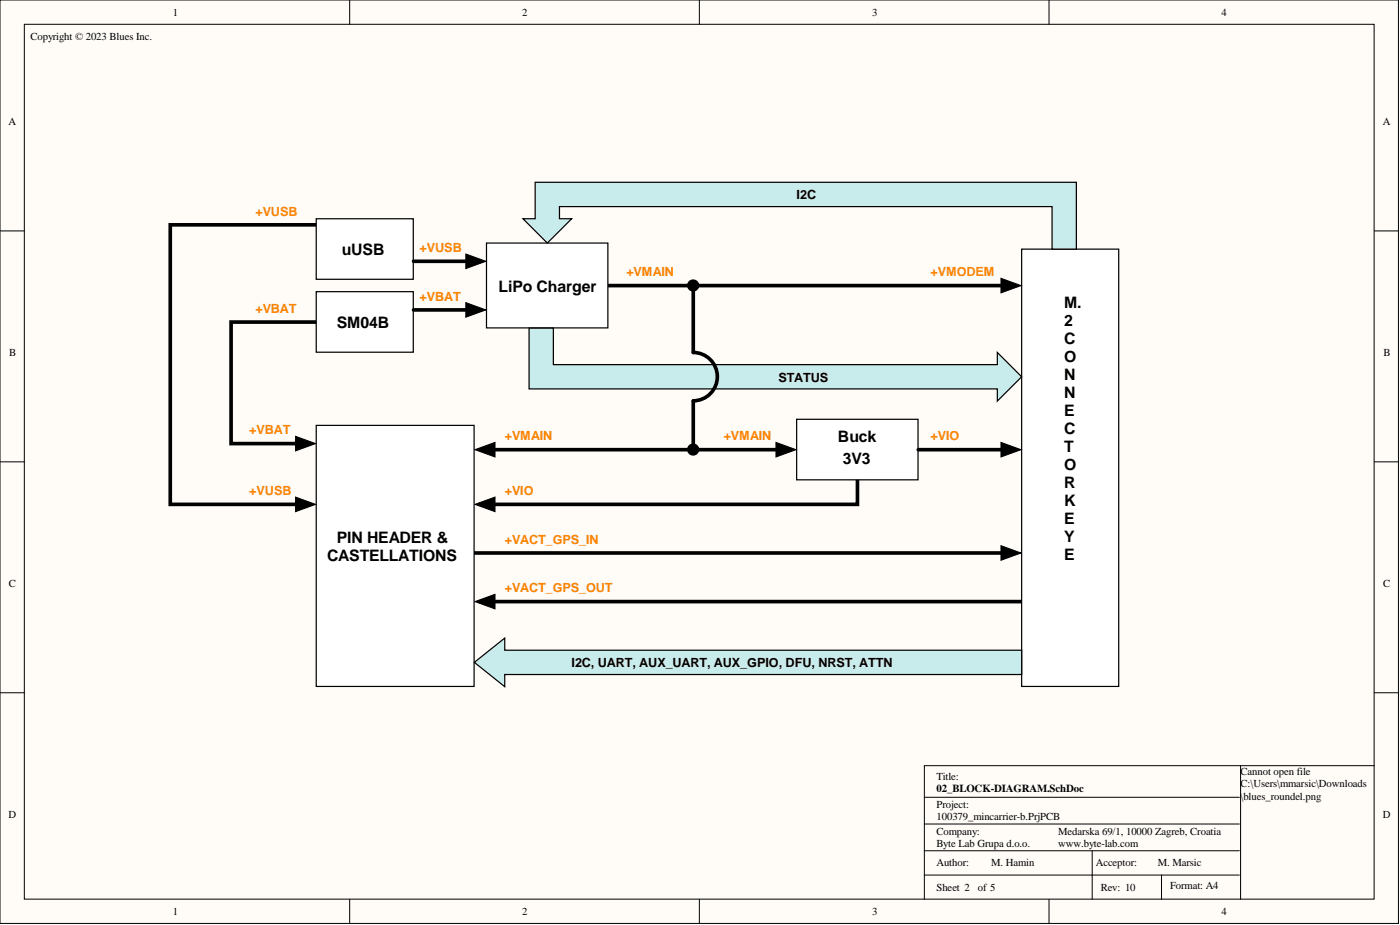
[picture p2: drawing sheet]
<svg xmlns="http://www.w3.org/2000/svg" width="292mm" height="193mm" viewBox="0 0 292 193" stroke-linecap="round" stroke-linejoin="round" font-family="sans-serif">
<g fill="#fffcf8" stroke="#000" stroke-width=".21">
<path d="M0 0h291.8v192.6h-291.8z"/>
<path d="M5.1 5.1h281.6v182.5h-281.6z"/>
</g>
<g fill="none" stroke="#000" stroke-width=".21">
<path d="M73 0v5.1M145.9 0v5.1M218.9 0v5.1M0 48.2h5.1M286.8 48.2h5M0 96.3h5.1M61.7 91l4.2 1.5-4.2 1.6zM286.8 96.3h5M61.7 103.7l4.2 1.5-4.2 1.5zM99.1 105.2l4.2-1.5v3zM208.8 113.8l4.2 1.6-4.2 1.5zM99.1 125.5l4.2-1.5v3z"/>
<path d="M0 144.5h5.1M258.8 159.7v27.9M286.8 159.7h-93.9v27.9M286.8 144.5h5M192.9 166.3h65.7M192.9 171.9h65.7M192.9 177.5h65.7M227.9 177.5v10.1M73 187.6v5.1M145.9 187.6v5.1M192.9 182.6h65.7M218.9 187.6v5.1"/>
<path d="M242.3 182.6v5"/>
</g>
<path d="M66 46.9h-30.5v58.3h29.2M66 67.2h-17.8v25.3h16.5M99 115.4h112.9M178.9 100.1v5.1h-78.7M100.2 125.5h113" fill="none" stroke="#000" stroke-width=".76"/>
<path d="M61.7 91l4.2 1.5-4.2 1.6zM61.7 103.7l4.2 1.5-4.2 1.5zM99.1 105.2l4.2-1.5v3zM208.8 113.8l4.2 1.6-4.2 1.5zM99.1 125.5l4.2-1.5v3z" fill="#000"/>
<g fill="#fff" stroke="#000" stroke-width=".25">
<path d="M166.2 87.5h25.3v12.6h-25.3z"/>
<path d="M213.2 52h20.2v91.2h-20.2z"/>
<path d="M66 45.6h20.2v12.7h-20.2z"/>
<path d="M66 60.8h20.2v12.7h-20.2z"/>
</g>
<path d="M126.9 59.6h85" fill="none" stroke="#000" stroke-width=".76"/>
<path d="M208.8 58.1l4.2 1.5-4.2 1.5z" fill="#000"/>
<path d="M208.8 58.1l4.2 1.5-4.2 1.5z" fill="none" stroke="#000" stroke-width=".21"/>
<path d="M101.5 50.7h25.3v17.7h-25.3z" fill="#fff" stroke="#000" stroke-width=".25"/>
<path d="M86.3 54.5h13.9M86.3 64.7h13.9M144.6 93.8h20.3" fill="none" stroke="#000" stroke-width=".76"/>
<path d="M97.2 53l4.2 1.5-4.2 1.5zM97.2 63.1l4.2 1.6-4.2 1.5zM161.9 92.3l4.2 1.5-4.2 1.5z" fill="#000"/>
<path d="M97.2 53l4.2 1.5-4.2 1.5zM97.2 63.1l4.2 1.6-4.2 1.5zM161.9 92.3l4.2 1.5-4.2 1.5z" fill="none" stroke="#000" stroke-width=".21"/>
<circle cx="144.6" cy="59.6" r=".63" fill="none" stroke="#000" stroke-width="1.3"/>
<path d="M66 88.7h32.9v54.5h-32.9z" fill="#fff" stroke="#000" stroke-width=".25"/>
<path d="M144.6 83.7v10.1h-44.4M191.6 93.8h20.3" fill="none" stroke="#000" stroke-width=".76"/>
<path d="M99.1 93.8l4.2-1.5v3zM208.8 92.3l4.2 1.5-4.2 1.5z" fill="#000"/>
<path d="M99.1 93.8l4.2-1.5v3zM208.8 92.3l4.2 1.5-4.2 1.5z" fill="none" stroke="#000" stroke-width=".21"/>
<circle cx="144.6" cy="93.8" r=".63" fill="none" stroke="#000" stroke-width="1.3"/>
<path d="M99 138.2l6.3-5.1v2.5h107.9v5.1h-107.9v2.6z" fill-rule="evenodd" fill="#c8ebeb"/>
<path d="M99 138.2l6.3-5.1v2.5h107.9v5.1h-107.9v2.6z" fill="none" stroke="#000" stroke-width=".25"/>
<path d="M111.7 38h112.9v14h-5.1v-8.9h-102.8v2.5h2.6l-5.1 5.1-5.1-5.1h2.6z" fill-rule="evenodd" fill="#c8ebeb"/>
<path d="M111.7 38h112.9v14h-5.1v-8.9h-102.8v2.5h2.6l-5.1 5.1-5.1-5.1h2.6z" fill="none" stroke="#000" stroke-width=".25"/>
<path d="M110.4 68.5h5.1v7.6h92.6v-2.6l5.1 5.1-5.1 5.1v-2.6h-97.7z" fill-rule="evenodd" fill="#c8ebeb"/>
<path d="M110.4 68.5h5.1v7.6h92.6v-2.6l5.1 5.1-5.1 5.1v-2.6h-97.7z" fill="none" stroke="#000" stroke-width=".25"/>
<path d="M144.6 59.6v13.9a5 5 0 0 1 5.1 5.1 5 5 0 0 1-5.1 5" fill="none" stroke="#000" stroke-width=".76"/>
<g font-size="3.3">
<text x="71.3" y="53.2">uUSB</text>
<text x="104" y="60.8">LiPo Charger</text>
<text x="222" y="64.3">M.</text>
<text x="70.3" y="68.4">SM04B</text>
<text x="222" y="68.1">2</text>
<text x="222" y="71.8">C</text>
<text x="222" y="75.6">O</text>
<text x="222" y="79.3">N</text>
<text x="222" y="83.1">N</text>
<text x="222" y="86.9">E</text>
<text x="174.8" y="92.3">Buck</text>
<text x="222" y="90.6">C</text>
<text x="222" y="94.4">T</text>
<text x="175.9" y="96.8">3V3</text>
<text x="222" y="98.1">O</text>
<text x="222" y="101.9">R</text>
<text x="222" y="105.6">K</text>
<text x="70.3" y="113.3">PIN HEADER &amp;</text>
<text x="222" y="109.4">E</text>
<text x="222" y="113.1">Y</text>
<text x="68.3" y="117">CASTELLATIONS</text>
<text x="222" y="116.9">E</text>
</g>
<g font-size="2.6">
<text x="166.2" y="41.4">I2C</text>
<text x="162.4" y="79.7">STATUS</text>
<text x="119.3" y="139">I2C, UART, AUX_UART, AUX_GPIO, DFU, NRST, ATTN</text>
</g>
<g font-size="2.6" fill="#fd8300">
<text x="53.3" y="45">+VUSB</text>
<text x="87.5" y="52.6">+VUSB</text>
<text x="130.7" y="57.7">+VMAIN</text>
<text x="194.1" y="57.7">+VMODEM</text>
<text x="53.3" y="65.3">+VBAT</text>
<text x="87.5" y="62.7">+VBAT</text>
<text x="52" y="90.6">+VBAT</text>
<text x="105.3" y="91.9">+VMAIN</text>
<text x="151" y="91.9">+VMAIN</text>
<text x="194.1" y="91.9">+VIO</text>
<text x="52" y="103.3">+VUSB</text>
<text x="105.3" y="103.3">+VIO</text>
<text x="105.3" y="113.4">+VACT_GPS_IN</text>
<text x="105.3" y="123.6">+VACT_GPS_OUT</text>
</g>
<text font-size="2.3" x="195.4" y="165.3">02_BLOCK-DIAGRAM.SchDoc</text>
<g font-size="2.2">
<text x="36.1" y="3.3">1</text>
<text x="108.9" y="3.3">2</text>
<text x="182" y="3.3">3</text>
<text x="254.8" y="3.3">4</text>
<text x="6.3" y="8.3">Copyright © 2023 Blues Inc.</text>
<text x="1.8" y="26.1">A</text>
<text x="288.5" y="26.1">A</text>
<text x="1.9" y="74.2">B</text>
<text x="288.6" y="74.2">B</text>
<text x="1.9" y="122.4">C</text>
<text x="288.6" y="122.4">C</text>
<text x="258.8" y="161.7">Cannot open file</text>
<text x="195.4" y="162.7">Title:</text>
<text x="258.8" y="164.3">C:\Users\mmarsic\Downloads</text>
<text x="258.8" y="166.8">\</text>
<text x="259.4" y="166.8">blues_roundel.png</text>
<text x="1.8" y="170.6">D</text>
<text x="195.4" y="168.6">Project:</text>
<text x="195.4" y="171.1">100379_mincarrier-b.PrjPCB</text>
<text x="288.5" y="170.6">D</text>
<text x="195.4" y="174.1">Company:</text>
<text x="195.4" y="176.7">Byte Lab Grupa d.o.o.</text>
<text x="220.8" y="174.1">Medarska 69/1, 10000 Zagreb, Croatia</text>
<text x="220.8" y="176.7">www.byte-lab.com</text>
<text x="195.4" y="185.8">Sheet 2</text>
<text x="195.4" y="180.7">Author:</text>
<text x="204" y="185.8">of 5</text>
<text x="206.8" y="180.7">M. Hamin</text>
<text x="228.6" y="180.7">Acceptor:</text>
<text x="229.7" y="185.8">Rev: 10</text>
<text x="241.6" y="180.7">M. Marsic</text>
<text x="244.1" y="185.6">Format: A4</text>
<text x="36.1" y="190.9">1</text>
<text x="108.9" y="190.9">2</text>
<text x="182" y="190.9">3</text>
<text x="254.8" y="190.9">4</text>
</g>
</svg>
